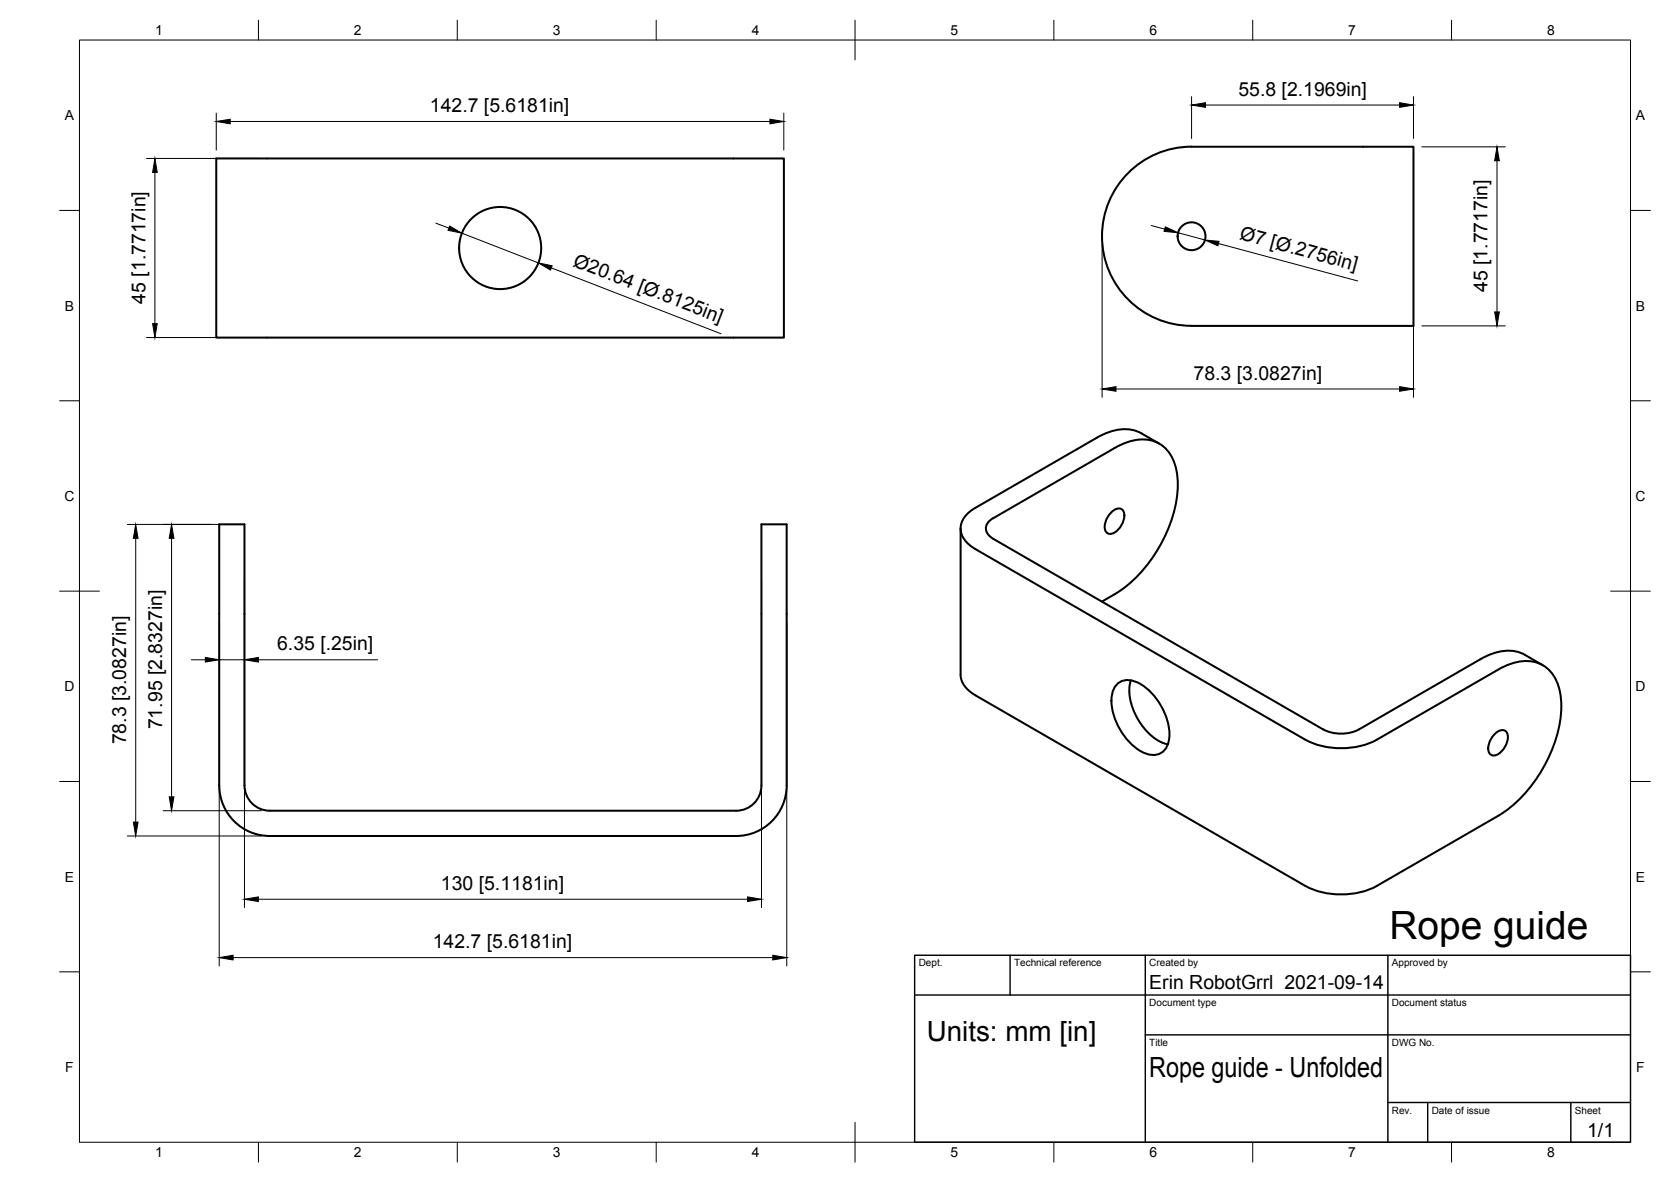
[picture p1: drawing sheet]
<svg xmlns="http://www.w3.org/2000/svg" width="420mm" height="297mm" viewBox="0 0 420 297" stroke-linecap="round" stroke-linejoin="round" font-family="sans-serif">
<!-- layer: Visible -->
<g fill="none" stroke="#000" stroke-width=".51">
<path d="M54.4 39.8h142.7v45h-142.7zM299.6 36.9a22.5 22.5 0 0 0-22.5 22.5 22.5 22.5 0 0 0 22.5 22.5h55.8v-45h-55.8M287 108.9l4.5 2.6M287 108.9a10.6 10.6 0 0 0-10.1 .5l-31.6 18.2a6.2 6.2 0 0 0-3.7 5.6 6.6 6.6 0 0 0 3.7 4.8l82.9 47.9M55.1 131.8h6.4v65.6a6.4 6.4 0 0 0 6.3 6.3h117.3a6.4 6.4 0 0 0 6.4-6.3v-65.6h6.3v65.6a12.7 12.7 0 0 1-12.7 12.7h-117.3a12.7 12.7 0 0 1-12.7-12.7zM241.5 132.8v36.7a6.4 6.4 0 0 0 3.8 5.2l82.9 47.9M249.7 130.2l30.5-17.6a11.5 11.5 0 0 1 10.8-1.4 10.1 10.1 0 0 1 5.1 8.9 33.3 33.3 0 0 1-7.8 22.1 31.6 31.6 0 0 1-11.2 9M249.7 130.2a2.76 2.76 0 0 0-1.8 2.6 2.76 2.76 0 0 0 1.8 2.6l83 47.9a10 10 0 0 0 9 0l30.5-17.6a11.4 11.4 0 0 1 11.2-1.1l4.5 2.6M279.1 129a2.29 2.29 0 0 1 3.1-.9 3.4 3.4 0 0 1-.4 4.2 3.1 3.1 0 0 1-3.1 1.8 2.29 2.29 0 0 1-.7-3.1zM280.6 172.2a4.2 4.2 0 0 1 5.1-.8 15.5 15.5 0 0 1 8.3 14.3 4.1 4.1 0 0 1-6.2 3.6 15.5 15.5 0 0 1-8.3-14.4l.3-1.1zM284.4 171a13.6 13.6 0 0 0 3 11.6 11.1 11.1 0 0 0 6.2 4.5M328.2 185.9a19.9 19.9 0 0 0 18 0"/>
<path d="M346.2 185.9l30.5-17.6a11.5 11.5 0 0 1 10.7-1.4 10.1 10.1 0 0 1 5.1 8.8 33.3 33.3 0 0 1-7.8 22.2 29.3 29.3 0 0 1-8 7.1l-30.5 17.6M375.6 184.7a2.29 2.29 0 0 1 3-.9 3.4 3.4 0 0 1-.4 4.2 3.1 3.1 0 0 1-3.1 1.8 2.29 2.29 0 0 1-.7-3.1zM328.2 222.6a19.9 19.9 0 0 0 18 0"/>
<circle cx="299.6" cy="59.4" r="3.5"/>
<circle cx="125.8" cy="62.3" r="10.3"/>
</g>
<!-- layer: Border -->
<g fill="none" stroke="#000" stroke-width=".25">
<path d="M20 10.1h390v276.9h-390zM65 5.1v5M115 5.1v5M165 5.1v5M215 5.1v10M265 5.1v5M315 5.1v5M365 5.1v5M15 52.9h5M410 52.9h5M15 100.7h5M410 100.7h5"/>
<path d="M15 148.6h10M405 148.6h10M15 196.4h5M410 196.4h5M15 244.2h5M410 244.2h5M65 287v5M115 287v5M165 287v5M215 282.1v9.9M265 287v5M315 287v5"/>
<path d="M365 287v5"/>
</g>
<!-- layer: TitleBlock -->
<path d="M230 240.1h180v46.9h-180zM230 250h180M254 240.1v9.9M288 240.1v46.9M349 240.1v46.9M288 260.1h122M349 277.1h61M359 277.1v9.9M395 277.1v9.9" fill="none" stroke="#000" stroke-width=".36"/>
<!-- layer: Dimensions -->
<g fill="none" stroke="#000" stroke-width=".25">
<path d="M36.9 39.8h28.1M54.4 28.4v9.3M57.9 30.5h135.7M197.1 28.4v9.3M299.6 24.3v10.5M303.1 26.4h48.8M355.4 24.3v10.5M355.4 39v60.9M357.5 36.9h21M38.9 43.3v38M109.6 56.1l3.3 1.2M116.1 58.6l19.3 7.5"/>
<path d="M289.5 56.7l3.3 .9M296.2 58.5l6.8 1.8M376.4 40.4v38M138.6 67.3l42.7 16.6M277.1 61.5v38.4M306.4 61.2l35 9.4M36.9 84.8h28.1M280.6 97.8h71.3M357.5 81.9h21M32 131.8h27.4M34.1 135.3v71.3M43.1 135.3v64.9"/>
<path d="M55.1 156.4v86.3M61.5 145.5v82.6M191.5 145.5v82.6M197.8 156.4v86.3M48.1 165.8h3.5M55.1 165.8h6.4M65 165.8h30M32 210.1h33.7M41 203.7h24.7M65 226h123M58.6 240.7h135.7"/>
</g>
<g fill="#000" stroke="#000" stroke-width=".25">
<path d="M54.4 30.5l3.5-.5v1.1zM193.6 30l3.5 .5-3.5 .6zM299.6 26.4l3.5-.6v1.2zM351.9 25.8l3.5 .6-3.5 .6zM38.9 39.8l.6 3.5h-1.1zM113.1 56.8l3 1.8-3.5-.7zM293 57l3.2 1.5-3.5-.3zM376.4 36.9l.6 3.5h-1.2zM135.4 66.1l3.4 .7-.4 1.1zM303 60.3l3.5 .3-.3 1.2zM375.8 78.4h1.2l-.6 3.5zM38.4 81.3h1.1l-.6 3.5z"/>
<path d="M277.1 97.8l3.5-.6v1.1zM351.9 97.2l3.5 .6-3.5 .5zM34.1 131.8l.6 3.5h-1.2zM43.1 131.8l.6 3.5h-1.2zM51.6 165.2l3.5 .6-3.5 .6zM61.5 165.8l3.5-.6v1.2zM33.5 206.6h1.2l-.6 3.5zM42.5 200.2h1.2l-.6 3.5zM61.5 226l3.5-.6v1.2zM188 225.4l3.5 .6-3.5 .6zM55.1 240.7l3.5-.6v1.1zM194.3 240.1l3.5 .6-3.5 .5z"/>
</g>
<text font-size="9.8" x="349.4" y="235.9">Rope guide</text>
<g font-size="7">
<text x="233" y="261.7">Units: mm [in]</text>
<text x="289" y="270.6">Rope guide - Unfolded</text>
</g>
<g font-size="4.9">
<text x="108.1" y="28.2">142.7 [5.6181in]</text>
<text x="311.4" y="24">55.8 [2.1969in]</text>
<text x="311.5" y="60.1" transform="rotate(15 311.5 60.1)">Ø7 [Ø.2756in]</text>
<text x="143.9" y="66.8" transform="rotate(21 143.9 66.8)">Ø20.64 [Ø.8125in]</text>
<text x="36.6" y="76.3" transform="rotate(-90 36.6 76.3)">45 [1.7717in]</text>
<text x="374" y="73.4" transform="rotate(-90 374 73.4)">45 [1.7717in]</text>
<text x="300.1" y="95.4">78.3 [3.0827in]</text>
<text x="69.7" y="163.4">6.35 [.25in]</text>
<text x="40.8" y="183.3" transform="rotate(-90 40.8 183.3)">71.95 [2.8327in]</text>
<text x="31.7" y="187.1" transform="rotate(-90 31.7 187.1)">78.3 [3.0827in]</text>
<text x="110.9" y="223.6">130 [5.1181in]</text>
<text x="108.8" y="238.3">142.7 [5.6181in]</text>
<text x="289" y="248.5">Erin RobotGrrl 2021-09-14</text>
<text x="399.1" y="285.7">1/1</text>
</g>
<g font-size="3.5">
<text x="39" y="8.8">1</text>
<text x="89" y="8.8">2</text>
<text x="139" y="8.8">3</text>
<text x="189" y="8.8">4</text>
<text x="239" y="8.8">5</text>
<text x="289" y="8.8">6</text>
<text x="339" y="8.8">7</text>
<text x="389" y="8.8">8</text>
<text x="16.3" y="30.2">A</text>
<text x="411.3" y="30.2">A</text>
<text x="16.3" y="78">B</text>
<text x="411.3" y="78">B</text>
<text x="16.2" y="125.9">C</text>
<text x="411.2" y="125.9">C</text>
<text x="16.2" y="173.7">D</text>
<text x="411.2" y="173.7">D</text>
<text x="16.3" y="221.6">E</text>
<text x="411.3" y="221.6">E</text>
<text x="16.4" y="269.4">F</text>
<text x="411.4" y="269.4">F</text>
<text x="39" y="290.8">1</text>
<text x="89" y="290.8">2</text>
<text x="139" y="290.8">3</text>
<text x="189" y="290.8">4</text>
<text x="239" y="290.8">5</text>
<text x="289" y="290.8">6</text>
<text x="339" y="290.8">7</text>
<text x="389" y="290.8">8</text>
</g>
<g font-size="2.5">
<text x="231" y="242.9">Dept.</text>
<text x="255" y="242.9">Technical reference</text>
<text x="289" y="242.9">Created by</text>
<text x="350" y="242.9">Approved by</text>
<text x="289" y="252.8">Document type</text>
<text x="350" y="252.8">Document status</text>
<text x="289" y="262.9">Title</text>
<text x="350" y="262.9">DWG No.</text>
<text x="350" y="279.9">Rev.</text>
<text x="360" y="279.9">Date of issue</text>
<text x="396" y="279.9">Sheet</text>
</g>
</svg>
